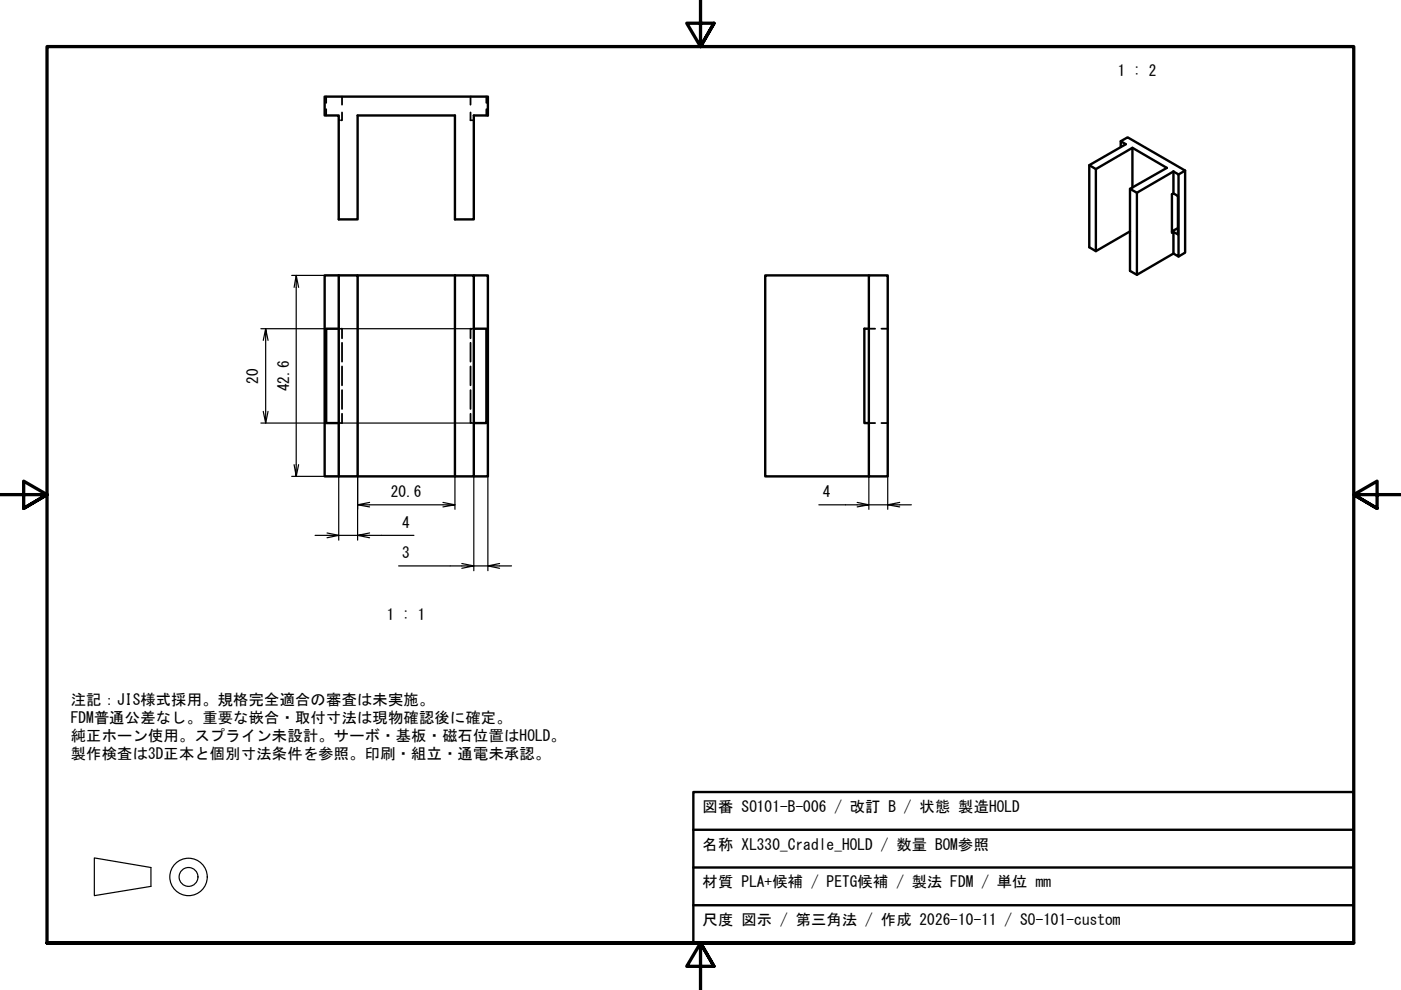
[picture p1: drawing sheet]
<svg xmlns="http://www.w3.org/2000/svg" width="297mm" height="210mm" viewBox="0 0 297 210" stroke-linecap="round" stroke-linejoin="round" font-family="sans-serif">
<!-- layer: Hidden (ISO) -->
<g fill="none" stroke="#000" stroke-width=".38">
<path d="M69.2 20.5v1.3M69.2 23.1v1.4M71.8 25.5h.3M72.5 23.8v1.7h-.2M72.5 20.5v1.7M99.8 20.5v1.7M99.8 23.8v1.7h.1M100.2 25.5h.3M103.1 20.5v1.3M103.1 23.1v1.4M71.8 69.7h.3M72.3 69.7h.2v2"/>
<path d="M72.5 72.7v4M72.5 77.7v4M99.8 72.7v4M99.8 77.7v4M99.9 69.7h-.1v2M100.2 69.7h.3M184.2 69.7h1.3M186.9 69.7h1.3M71.8 89.7h.3M72.5 87.7v2h-.2M72.5 82.7v4M99.8 87.7v2h.1"/>
<path d="M99.8 82.7v4M100.2 89.7h.3M184.2 89.7h1.3M186.9 89.7h1.3"/>
</g>
<!-- layer: Visible (ISO) -->
<g fill="none" stroke="#000" stroke-width=".51">
<path d="M68.8 20.5h34.6v4h-2.9v22h-4v-22h-20.7v22h-4v-22h-3zM230.9 35l1.4 .8M237.6 31.2v-1.3l1.1 .7-7.8 4.4v17.4l1.4 .8M237.6 29.9l1.5-.8 12.2 7.1-1.4 .8M240.1 31.3l7.3 4.3-7.8 4.4v17.4l1.4 .9M240.1 39.8v-8.5l-7.8 4.5v17.4l7.3-4.1M248.8 36.4l-7.8 4.5v17.4l7.8-4.5M248.8 36.4l1.1 .6v17.4l-1.1-.6M248.8 36.4v4.6M251.3 36.2v17.4l-1.4 .8M71.8 58.4h-3v42.6h3M71.8 58.4h4v42.6h-4"/>
<path d="M71.8 58.4v42.6M75.8 58.4h20.7M96.5 58.4h4v42.6h-4M96.5 58.4v42.6M100.5 58.4h2.9v42.6h-2.9M184.2 58.4h4v42.6h-4zM184.2 58.4h-22v42.6h22M239.6 40l1.4 .9M248.5 41.2l.3-.2 .9 .6v8.1l-.9-.5-.3 .2zM248.8 49.2v4.6M249.7 48.4l-1.2 .7M71.8 69.7h-2.6v20h2.6"/>
<path d="M100.5 69.7h2.6v20h-2.6M184.2 69.7h-.9v20h.9M75.8 101h20.7"/>
</g>
<!-- layer: Border (ISO) -->
<path d="M148.5 -.1v10l-2.9-5h5.8l-2.9 5 2.9-5M0 104.9h10l-5-2.9v5.8l5-2.9-5 2.9M297 104.9h-10l5-2.9v5.8l-5-2.9 5 2.9M10 199.9v-190h277v190h-277h277M151.4 204.9l-2.9-5 2.9 5h-5.8l2.9-5v10" fill="none" stroke="#000" stroke-width=".7"/>
<!-- layer: Title (ISO) -->
<path d="M147 167.9h140v32h-140zM147 175.9h140M147 183.9h140M147 191.9h140" fill="none" stroke="#000" stroke-width=".51"/>
<!-- layer: Sketch Geometry (ISO) -->
<g fill="none" stroke="#000" stroke-width=".25">
<path d="M20 181.9l12 2v4l-12 2z"/>
<circle cx="40" cy="185.9" r="4"/>
<circle cx="40" cy="185.9" r="2"/>
</g>
<!-- layer: Dimension (ISO) -->
<g fill="none" stroke="#000" stroke-width=".25">
<path d="M61.8 58.4h14v56.1M62.8 58.4l-.4 2.5M71.8 58.4v56.1M96.5 58.4v49.6M55.3 69.7h44.5M56.3 69.7l-.5 2.5M56.8 72.2l-.5-2.5v20l-.5-2.5M63.3 60.9l-.5-2.5v42.6l-.4-2.5M184.2 69.7v38.3M188.2 69.7v38.3M55.3 89.7h44.5M56.8 87.2l-.5 2.5"/>
<path d="M63.3 98.5l-.5 2.5M61.8 101h14M66.8 113.5h5l-2.5 .5M69.3 113l2.5 .5h4l2.6 .5M75.8 107l2.6 .5M78.4 106.5l-2.6 .5h20.7l-2.6 .5M78.4 113l-2.6 .5h12M84.5 120h16l-2.6 .5M93.9 106.5l2.6 .5M97.9 119.5l2.6 .5h2.9l2.5 .5M100.5 101v20M103.4 101v20"/>
<path d="M105.9 119.5l-2.5 .5h5.1M173.6 107h10.6l-2.5 .5M181.7 106.5l2.5 .5h4l2.6 .5M190.8 106.5l-2.6 .5h5"/>
</g>
<g font-size="3.2">
<text x="237" y="16.2">1 : 2</text>
<text x="54.7" y="81.3" transform="rotate(-90 54.7 81.3)">20</text>
<text x="61.3" y="83" transform="rotate(-90 61.3 83)">42.6</text>
<text x="82.9" y="105.4">20.6</text>
<text x="174.4" y="105.4">4</text>
<text x="85.3" y="111.9">4</text>
<text x="85.3" y="118.4">3</text>
<text x="82" y="131.5">1 : 1</text>
<text x="15" y="149.6">注記：JIS様式採用。規格完全適合の審査は未実施。</text>
<text x="15" y="153.4">FDM普通公差なし。重要な嵌合・取付寸法は現物確認後に確定。</text>
<text x="15" y="157.1">純正ホーン使用。スプライン未設計。サーボ・基板・磁石位置はHOLD。</text>
<text x="15" y="160.9">製作検査は3D正本と個別寸法条件を参照。印刷・組立・通電未承認。</text>
<text x="149" y="172.1">図番 SO101-B-006 / 改訂 B / 状態 製造HOLD</text>
<text x="149" y="180.1">名称 XL330_Cradle_HOLD / 数量 BOM参照</text>
<text x="149" y="188.1">材質 PLA+候補 / PETG候補 / 製法 FDM / 単位 mm</text>
<text x="149" y="196.1">尺度 図示 / 第三角法 / 作成 2026-10-11 / SO-101-custom</text>
</g>
</svg>
